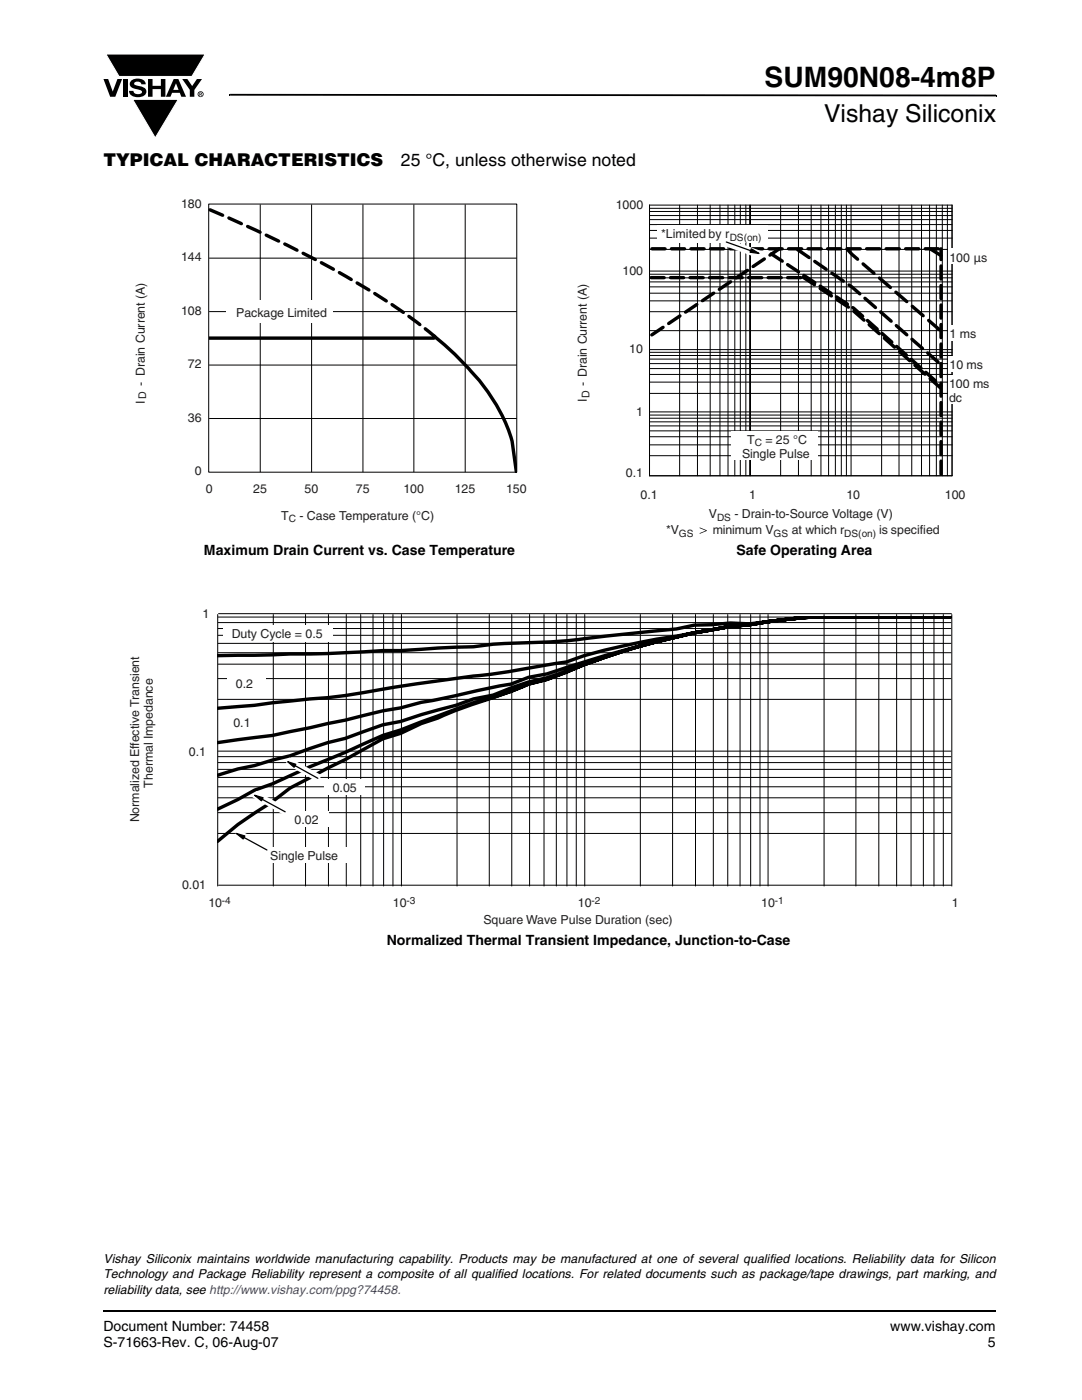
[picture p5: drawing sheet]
<svg xmlns="http://www.w3.org/2000/svg" width="216mm" height="279mm" viewBox="0 0 216 279" stroke-linecap="round" stroke-linejoin="round" font-family="sans-serif">
<g fill="#000">
<path d="M20.6 15.8h1l.9 2.5 .9-2.5h1l-1.4 3.5h-1zM21.1 10.8h19.8l-2.6 4.5h-14.6zM24.5 15.8h.9v3.5h-.9zM26.2 16.1a2.08 2.08 0 0 1 2.8 .3l.1 .4h-.9a.78 .78 0 0 0-.7-.5 .78 .78 0 0 0-.7 .4l.2 .3 1 .2a1.06 1.06 0 0 1 1.2 1 1.06 1.06 0 0 1-1.1 1.1 1.71 1.71 0 0 1-2.3-1.2h.8a.95 .95 0 0 0 .8 .7 .95 .95 0 0 0 .9-.4 1.29 1.29 0 0 0-1.2-.6 1.02 1.02 0 0 1-1-.6 1.02 1.02 0 0 1 .1-1.1zM29.5 15.8h.9v1.3h1.7v-1.3h.9v3.5h-.9v-1.5h-1.7v1.5h-.9zM26.5 19.8h9.1l-4.6 7.7zM36.4 15.8h1l.9 1.4 1-1.4h1l-1.5 2.2v1.3h-.9v-1.4zM45.7 18.7h.2v.4h-.2zM45.9 18.7l152.9 .2v.3l-152.9-.1zM198.8 18.9h.1v.3h-.1zM20.5 261.5h.1v.4h-.1z"/>
<path d="M35.1 16.6l-.5 1.3h1zM34.7 15.8h.9l1.5 3.5h-.9l-.3-.8h-1.6l-.3 .8h-.9z"/>
<path d="M39.9 18.6v.1h.2v-.1zM39.8 18.5h.4l.1 .2-.2 .1 .2 .3-.3-.3-.1 .3h-.1zM39.6 18.8a.45 .45 0 0 0 .9 0 .45 .45 0 0 0-.9 0zM39.4 18.8a.6 .6 0 0 1 1.2 0 .6 .6 0 0 1-1.2 0z"/>
</g>
<path d="M21.1 10.8h19.8l-2.6 4.5h-14.5zM26.5 19.8h9.1l-4.6 7.7z" fill="none" stroke="#fff" stroke-width=".2"/>
<path d="M20.6 261.7h178.2" fill="none" stroke="#000" stroke-width=".36"/>
<path d="M26.8 39.4h78.3v65.3h-78.3z" fill="#fff"/>
<path d="M41.6 40.7h61.5v53.5h-61.5zM41.7 51.5h61.4M51.9 40.8v53.4M62.2 40.8v53.4M72.4 40.8v53.4M82.6 40.8v53.4M92.8 40.8v53.4M41.7 72.9h61.4M41.7 62.2h61.4M41.7 83.5h61.4" fill="none" stroke="#000" stroke-width=".2"/>
<path d="M41.7 67.5h44.9M86.6 67.1a59.1 59.1 0 0 1 11.8 12.6 30.4 30.4 0 0 1 3.8 8.4l.8 6.1" fill="none" stroke="#000" stroke-width=".68"/>
<path d="M45.3 60h21.2v4.5h-21.2z" fill="#fff"/>
<path d="M41.9 41.9a221.9 221.9 0 0 1 38.4 20.3l6.5 5" fill="none" stroke="#000" stroke-width=".68" stroke-dasharray="2.7 1.4"/>
<path d="M112.4 39.5h86v68.1h-86z" fill="#fff"/>
<g fill="none" stroke="#000" stroke-width=".2">
<path d="M129.6 40.9h60.4v54h-60.4zM129.6 58.5h60.4M129.6 57.3h60.4M129.6 56.3h60.4M129.6 55.4h60.4M129.6 54.7h60.4M129.6 54.1h60.4M129.6 49.8h60.4M129.6 47.5h60.4M129.6 46h60.4M129.6 44.8h60.4M129.6 43.8h60.4"/>
<path d="M129.6 43h60.4M129.6 42.2h60.4M129.6 41.6h60.4M135.6 40.9v54M139.2 40.9v54M141.7 40.9v54M143.7 40.9v54M145.3 40.9v54M146.6 40.9v54M147.7 40.9v54M148.8 40.9v54M149.7 40.9v54"/>
<path d="M155.8 40.9v54M159.3 40.9v54M161.9 40.9v54M163.8 40.9v54M165.3 40.9v54M166.7 40.9v54M167.9 40.9v54M168.9 40.9v54M169.8 40.9v54M175.9 40.9v54M179.4 40.9v54M181.9 40.9v54"/>
<path d="M183.9 40.9v54M185.5 40.9v54M186.8 40.9v54M188 40.9v54M189 40.9v54M129.6 78.5h60.4M129.6 76.3h60.4M129.6 74.7h60.4M129.6 73.6h60.4M129.6 72.6h60.4M129.6 71.7h60.4M129.6 70.9h60.4"/>
<path d="M129.6 70.3h60.4M129.6 69.8h60.4M129.6 66h60.4M129.6 62.2h60.4M129.6 60h60.4M129.6 90.9h60.4M129.6 88.8h60.4M129.6 87.2h60.4M129.6 86h60.4M129.6 85h60.4M129.6 84.2h60.4M129.6 83.5h60.4"/>
<path d="M129.6 82.8h60.4M129.6 82.2h60.4"/>
</g>
<path d="M185.7 49.7l2.1 1.3" fill="none" stroke="#000" stroke-width=".68" stroke-dasharray="2.4 1.2"/>
<path d="M129.9 55.4h30.4M130.1 49.7h57.7M153.9 50.7l16.4 10.8 17.5 15.5M187.8 94.6v-44.9" fill="none" stroke="#000" stroke-width=".68" stroke-dasharray="2.6 1.3"/>
<path d="M160.3 55.3l9.7 6.5 17.8 15.7M130.1 66.8l25.4-17.1" fill="none" stroke="#000" stroke-width=".68" stroke-dasharray="2.7 1.4"/>
<path d="M159.2 49.8l10.8 7.5 17.8 15.5" fill="none" stroke="#000" stroke-width=".68" stroke-dasharray="2.8 1.4"/>
<path d="M169.1 49.7l.9 1.1 17.8 15.3" fill="none" stroke="#000" stroke-width=".68" stroke-dasharray="2.9 1.4"/>
<path d="M131.1 45h22v3.5h-22z" fill="#fff"/>
<path d="M129.6 94.9h60.4" fill="none" stroke="#000" stroke-width=".2"/>
<path d="M145.8 86.1h17.3v5.7h-17.3z" fill="#fff"/>
<path d="M190 40.9v54" fill="none" stroke="#000" stroke-width=".2"/>
<g fill="#fff">
<path d="M189.2 74.9h9.2v3h-9.2z"/>
<path d="M189.2 77.6h9.2v3h-9.2z"/>
<path d="M189.3 71.1h9.1v3h-9.1z"/>
<path d="M189.3 64.9h9.1v3h-9.1z"/>
<path d="M189.3 49.7h9.1v3h-9.1z"/>
</g>
<path d="M144.8 47.5l7 2.6-.5 1.4-7-2.5z" fill="#fff"/>
<path d="M149.9 49.7l1.5 .9-1.7-.3z" fill="#000"/>
<path d="M144.9 48.3l5 1.8M149.9 49.7l1.5 .9-1.7-.3z" fill="none" stroke="#000" stroke-width=".25"/>
<path d="M139.6 105.3l1.4 .5v.2l-1.4 .5v-.1l1.2-.5-1.2-.5z" fill="#000"/>
<path d="M25.7 121.2h165.6v63.7h-165.6z" fill="#fff"/>
<g fill="none" stroke="#000" stroke-width=".2">
<path d="M43.4 122.6v54.2M43.5 126.8h146.3M43.5 125.4h146.3M43.5 128.4h146.3M43.5 139.6h146.3M43.5 135.4h146.3M43.5 132.5h146.3M43.5 130.3h146.3M43.5 124.3h146.3M43.5 123.1h146.3M43.6 122.5h146.2M54.5 122.6v54.2"/>
<path d="M61 122.6v54.2M65.5 122.6v54.2M69.1 122.6v54.2M72 122.6v54.2M74.4 122.6v54.2M76.5 122.6v54.2M78.4 122.6v54.2M80.1 122.6v54.2M91.2 122.6v54.2M97.6 122.6v54.2M102.1 122.6v54.2M105.7 122.6v54.2"/>
<path d="M108.6 122.6v54.2M111 122.6v54.2M113.1 122.6v54.2M115 122.6v54.2M116.7 122.6v54.2M127.8 122.6v54.2M134.2 122.6v54.2M138.8 122.6v54.2M142.3 122.6v54.2M145.2 122.6v54.2M147.7 122.6v54.2M149.8 122.6v54.2"/>
<path d="M151.6 122.6v54.2M153.3 122.6v54.2M164.4 122.6v54.2M170.8 122.6v54.2M175.4 122.6v54.2M178.9 122.6v54.2M181.8 122.6v54.2M184.2 122.6v54.2M186.4 122.6v54.2M188.2 122.6v54.2M189.9 122.6v54.2M43.5 149.9h146.3"/>
<path d="M43.5 159.2h146.3M43.5 157h146.3M43.5 155.2h146.3M43.5 153.5h146.3M43.5 152.2h146.3M43.5 151h146.3M43.5 166.3h146.3M43.5 162.2h146.3M43.6 176.7h146.2"/>
</g>
<path d="M189.7 123.1h-25.6a155.1 155.1 0 0 0-14.5 1.4l-3.9-.2-3.6 .4-3.5 .1a58 58 0 0 1-9.3 1.3l-7.1 .7a162 162 0 0 1-22.4 1.7l-5.3 .6-7.1 .2a885.9 885.9 0 0 1-33 1.4l-11 .2M189.7 123.1h-25.6a106.5 106.5 0 0 0-14.5 1.6l-3.9 .3a218.3 218.3 0 0 0-23.4 5.4l-9.3 2.8a40.9 40.9 0 0 1-7.5 2l-3.5 1.3-17.9 3.7-4.1 1.1-3.6 .6-7.5 1.8-7.1 1.5-7.4 1.6-11 1.4M189.7 123.1h-25.6a106.5 106.5 0 0 0-14.5 1.6l-3.9 .3a141.6 141.6 0 0 0-32.7 9.2l-3.9 1.4-3.6 .9-3.5 1.5-3.6 1.2-3.9 1.1-14.5 5.4-3.6 1.1-7.5 3.4a188 188 0 0 0-14.5 6.2l-3.6 1.3-3.3 1.9-4.1 1.9M189.7 123.1h-25.6a106.5 106.5 0 0 0-14.5 1.6l-3.9 .3-10.7 2a145.5 145.5 0 0 0-18.4 3.9l-3.6 1.2-7.1 1.2a155.7 155.7 0 0 1-14.2 2l-11.2 1.6a213.3 213.3 0 0 1-22.6 3l-7.1 .9-7.4 .6M189.7 123.1h-25.6a106.5 106.5 0 0 0-14.5 1.6l-3.9 .3a161.2 161.2 0 0 0-33.9 9.4l-2.7 .9-3.6 .8-3.5 1.2-3.6 1.4-3.9 .8-3.5 1.3-6.9 1.8-4.1 1.4-3.6 .7-7.5 2.7-3.5 .8-7.5 2.6-3.5 .9-3.6 1.1-3.3 .7-4.1 1.2M189.7 123.1h-25.6a106.5 106.5 0 0 0-14.5 1.6l-3.9 .3a141.6 141.6 0 0 0-32.7 9.2l-3.9 1.4-3.6 .9a191.6 191.6 0 0 1-14.3 5.2l-3.8 1.6-3.3 1.1-4.1 1.9-3.6 1.1-7.5 4.2-11 5.7-3.5 2.7-6.9 4.6-4.1 3.3" fill="none" stroke="#000" stroke-width=".68"/>
<g fill="#fff">
<path d="M45.4 134.7h7.7v3.1h-7.7z"/>
<path d="M44.9 142.5h6.3v3h-6.3z"/>
<path d="M64.7 155.5h8v3h-8z"/>
<path d="M57.1 161.8h8.4v3.1h-8.4z"/>
<path d="M52.2 169.1h17.5v3.1h-17.5z"/>
<path d="M44.5 124.8h22v3.3h-22z"/>
</g>
<path d="M57.7 151.2l6.5 3.5-.8 1.4-6.4-3.7z" fill="#fff"/>
<path d="M57.4 152l1.6 .5-.3 .6z" fill="#000"/>
<path d="M57.4 152l1.6 .5-.3 .6zM58.9 152.8l4.5 2.5" fill="none" stroke="#000" stroke-width=".25"/>
<path d="M51.1 157.9l6.5 3.5-.7 1.4-6.5-3.7z" fill="#fff"/>
<path d="M50.8 158.7l1.7 .5-.3 .6z" fill="#000"/>
<path d="M50.8 158.7l1.7 .5-.3 .6zM52.2 159.5l4.7 2.5" fill="none" stroke="#000" stroke-width=".25"/>
<path d="M47.5 165.5l6.5 3.5-.7 1.4-6.5-3.6z" fill="#fff"/>
<path d="M47.2 166.3l1.7 .5-.4 .6z" fill="#000"/>
<path d="M47.2 166.3l1.7 .5-.4 .6zM48.6 167.1l4.7 2.5" fill="none" stroke="#000" stroke-width=".25"/>
<text font-size="5.6" x="152.6" y="17.4">SUM90N08-4m8P</text>
<text font-size="4.9" x="164.4" y="24.4">Vishay Siliconix</text>
<g font-size="3.5">
<text x="20.6" y="33">TYPICAL CHARACTERISTICS</text>
<text x="80" y="33">25 °C, unless otherwise noted</text>
</g>
<g font-size="2.8">
<text x="40.7" y="110.7">Maximum Drain Current vs. Case Temperature</text>
<text x="147" y="110.7">Safe Operating Area</text>
<text x="77.2" y="188.7">Normalized Thermal Transient Impedance, Junction-to-Case</text>
<text x="20.6" y="265.6">Document Number: 74458</text>
<text x="20.6" y="268.8">S-71663-Rev. C, 06-Aug-07</text>
<text x="177.7" y="265.6">www.vishay.com</text>
<text x="197.1" y="268.8">5</text>
</g>
<g font-size="2.5" fill="#231f20">
<text x="36.1" y="41.5">180</text>
<text x="122.9" y="41.7">1000</text>
<text x="131.9" y="47.5">*Limited by r</text>
<text x="36.1" y="52.2">144</text>
<text x="189.5" y="52.2">100 µs</text>
<text x="124.2" y="54.9">100</text>
<text x="36.1" y="62.8">108</text>
<text x="47.1" y="63.2">Package Limited</text>
<text x="125.6" y="70.5">10</text>
<text x="189.5" y="67.4">1 ms</text>
<text x="28.9" y="77.1" transform="rotate(-90 28.9 77.1)">- Drain Current (A)</text>
<text x="37.5" y="73.5">72</text>
<text x="117.1" y="77" transform="rotate(-90 117.1 77)">- Drain Current (A)</text>
<text x="189.4" y="77.4">100 ms</text>
<text x="189.5" y="73.6">10 ms</text>
<text x="28.9" y="80.7" transform="rotate(-90 28.9 80.7)">I</text>
<text x="117.1" y="80.3" transform="rotate(-90 117.1 80.3)">I</text>
<text x="126.9" y="83">1</text>
<text x="189.4" y="80.1">dc</text>
<text x="37.5" y="84.2">36</text>
<text x="149.1" y="88.6">T</text>
<text x="152.7" y="88.6">= 25 °C</text>
<text x="38.8" y="94.8">0</text>
<text x="124.9" y="95.2">0.1</text>
<text x="148.1" y="91.3">Single Pulse</text>
<text x="41.1" y="98.3">0</text>
<text x="50.5" y="98.3">25</text>
<text x="60.8" y="98.3">50</text>
<text x="71" y="98.3">75</text>
<text x="80.5" y="98.3">100</text>
<text x="90.7" y="98.3">125</text>
<text x="101" y="98.3">150</text>
<text x="127.8" y="99.5">0.1</text>
<text x="149.5" y="99.5">1</text>
<text x="168.9" y="99.5">10</text>
<text x="188.5" y="99.5">100</text>
<text x="56.1" y="103.7">T</text>
<text x="59.8" y="103.7">- Case Temperature (°C)</text>
<text x="132.9" y="106.6">*V</text>
<text x="141.5" y="103.4">V</text>
<text x="142.2" y="106.6">minimum V</text>
<text x="146.5" y="103.4">- Drain-to-Source Voltage (V)</text>
<text x="158" y="106.6">at which r</text>
<text x="175.4" y="106.6">is specified</text>
<text x="40.4" y="123.3">1</text>
<text x="46.2" y="127.3">Duty Cycle = 0.5</text>
<text x="47.1" y="137.3">0.2</text>
<text x="46.6" y="145">0.1</text>
<text x="37.7" y="150.8">0.1</text>
<text x="30.5" y="157.2" transform="rotate(-90 30.5 157.2)">Thermal Impedance</text>
<text x="66.4" y="158">0.05</text>
<text x="27.8" y="164.1" transform="rotate(-90 27.8 164.1)">Normalized Effective Transient</text>
<text x="58.8" y="164.4">0.02</text>
<text x="53.9" y="171.7">Single Pulse</text>
<text x="36.3" y="177.4">0.01</text>
<text x="41.6" y="181.1">10</text>
<text x="78.4" y="181.1">10</text>
<text x="96.4" y="184.4">Square Wave Pulse Duration (sec)</text>
<text x="115.3" y="181.1">10</text>
<text x="151.9" y="181.1">10</text>
<text x="189.9" y="181.1">1</text>
</g>
<g font-size="2.5">
<text x="20.6" y="252">Vishay Siliconix maintains worldwide manufacturing capability. Products may be manufactured at one of several qualified locations. Reliability data for Silicon</text>
<text x="20.6" y="255.1">Technology and Package Reliability represent a composite of all qualified locations. For related documents such as package/tape drawings, part marking, and</text>
<text x="20.6" y="258.3">reliability data, see http://www.vishay.com/ppg?74458.</text>
</g>
<g font-size="2.1" fill="#231f20">
<text x="29.2" y="79.6" transform="rotate(-90 29.2 79.6)">D</text>
<text x="117.6" y="79.5" transform="rotate(-90 117.6 79.5)">D</text>
</g>
<g font-size="2" fill="#231f20">
<text x="145.6" y="48">DS(on)</text>
<text x="150.6" y="89.1">C</text>
<text x="57.6" y="104.2">C</text>
<text x="135.4" y="107.1">GS</text>
<text x="143.1" y="103.9">DS</text>
<text x="154.3" y="107.1">GS</text>
<text x="168.5" y="107.1">DS(on)</text>
<text x="44.3" y="180.4">-4</text>
<text x="81.1" y="180.4">-3</text>
<text x="118" y="180.4">-2</text>
<text x="154.6" y="180.4">-1</text>
</g>
</svg>
